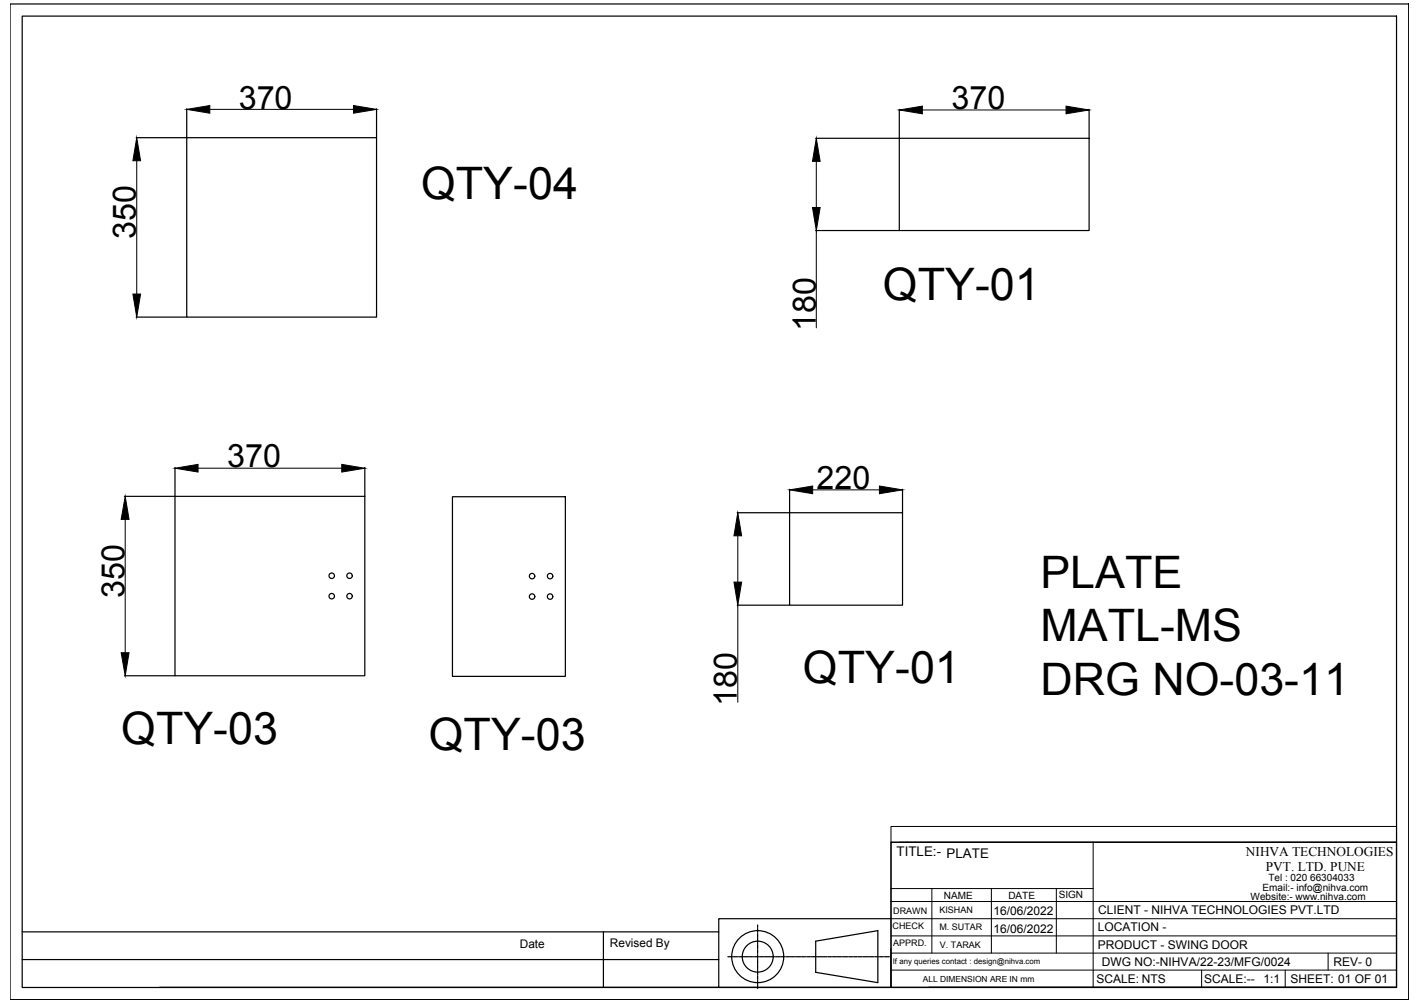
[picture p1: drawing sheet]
<svg xmlns="http://www.w3.org/2000/svg" width="297mm" height="210mm" viewBox="0 0 297 210" stroke-linecap="round" stroke-linejoin="round" font-family="sans-serif">
<!-- layer: 0 -->
<g fill="none" stroke="#000" stroke-width=".25">
<path d="M2.1 .8h292.6v208.4h-292.6zM4.6 3.4h287.5v203.3h-287.5zM28.5 28.8h10.5M39.1 28.8h39.7v37.6h-39.7zM39.1 22.8v5.9M78.8 22.8v5.9M170.6 28.9h17.5M188.1 28.9h39.7v19.3h-39.7zM188.1 22.9v6M227.8 22.9v6M170.6 48.2h17.5M28.5 66.4h10.5"/>
<path d="M36.6 97.8v6M76.3 97.8v6M26 103.9h10.6M36.6 103.9h39.7v37.5h-39.7zM94.6 104h23.7v37.5h-23.7zM154.2 107.3h10.9M165.2 107.3h23.6v19.3h-23.6zM165.2 102.4v4.9M188.8 102.4v4.9M154.2 126.6h10.9M26 141.4h10.6M186.4 176.3h105.7v30.3h-105.7z"/>
<path d="M4.6 195h145.8M126.2 195v11.7M158.5 193.6v.4M158.5 194.1v.2M158.5 194.4v.7M158.5 195.2v.2M158.5 195.5v.7M158.5 196.3v.2M158.5 196.6v.7M158.5 197.4v.2M158.5 197.7v.7M158.5 198.5v.2"/>
<path d="M158.5 198.8v.7M158.5 199.6v.1M158.5 199.9v.7M170.6 197l13-2.2v10.8l-13-2.1zM186.4 192.3h-36v14.3h-117M4.6 200.8h145.8M150.4 206.6h36M152.3 200.2h.8M153.2 200.2h.2M153.5 200.2h.7M154.3 200.2h.2M154.6 200.2h.7"/>
<path d="M155.4 200.2h.2M155.7 200.2h.7M156.5 200.2h.2M156.8 200.2h.7M157.6 200.2h.2M157.9 200.2h.7M158.5 200.7v.1M158.5 200.9v.8M158.5 201.8v.1M158.5 202v.7M158.5 202.8v.2M158.5 203.1v.7"/>
<path d="M158.5 203.9v.2M158.5 204.2v.7M158.5 205v.2M158.5 205.3v.7M158.5 206.1v.2M158.5 206.4v.5M158.7 200.2h.2M159 200.2h.7M159.8 200.2h.1M160 200.2h.8M160.9 200.2h.1M161.1 200.2h.7"/>
<path d="M162 200.2h.1M162.2 200.2h.7M163.1 200.2h.1M163.4 200.2h.6M164.2 200.2h.1M164.5 200.2h.6M165.3 200.2h.1M165.5 200.2h.7M166.4 200.2h.1M166.6 200.2h.7M167.4 200.2h.2M167.7 200.2h.7"/>
<path d="M168.5 200.2h.1M168.8 200.2h.7M169.6 200.2h.1M169.9 200.2h.6M170.7 200.2h.1M171 200.2h.6M171.8 200.2h.1M172.1 200.2h.6M172.9 200.2h.1M173.2 200.2h.6M174 200.2h.1M174.2 200.2h.7"/>
<path d="M175.1 200.2h.1M175.3 200.2h.7M176.2 200.2h.1M176.4 200.2h.7M177.2 200.2h.2M177.5 200.2h.7M178.3 200.2h.2M178.6 200.2h.7M179.4 200.2h.2M179.7 200.2h.7M180.5 200.2h.2M180.8 200.2h.7"/>
<path d="M181.6 200.2h.2M181.9 200.2h.7M182.7 200.2h.1M183 200.2h.7M183.8 200.2h.1M184.1 200.2h.6M184.9 200.2h.1M185.2 200.2h.8M194.3 206.6h97.8"/>
<circle cx="69.4" cy="124.8" r=".57"/>
<circle cx="69.4" cy="120.5" r=".57"/>
<circle cx="73.1" cy="120.5" r=".57"/>
<circle cx="73.1" cy="124.8" r=".57"/>
<circle cx="111.3" cy="120.6" r=".57"/>
<circle cx="111.3" cy="124.8" r=".57"/>
<circle cx="115.1" cy="120.6" r=".57"/>
<circle cx="115.1" cy="124.8" r=".57"/>
<circle cx="158.5" cy="200.2" r="5.4"/>
<circle cx="158.5" cy="200.2" r="3.2"/>
</g>
<g fill="none" stroke="#000" stroke-width=".21">
<path d="M28.6 33.6v27.9M43.9 22.9h30M170.8 33.8v9.6M192.9 23h30.1M170.8 48.2v20.4M41.4 98h30.1M26.2 108.7v27.9M154.3 112.1v9.7M170 102.5h14M154.3 126.6v20.4M186.4 173h105.7v3.3h-105.7zM186.4 176.3v30.3"/>
<path d="M188.2 176.3h103.9M228.7 176.3v30.3M186.4 199.5h105.7M186.4 195.9h105.7M186.4 192.3h105.7M186.4 188.7h105.7M186.4 186h42.3M194.9 186v13.5M207.4 186v13.5M221 186v13.5M277.8 199.5v3.5M186.4 203h105.7"/>
<path d="M251.4 203v3.6M268.8 203v3.6"/>
</g>
<g fill="#000" stroke="#000" stroke-width=".21">
<path d="M28.6 28.8l.8 4.8h-1.6zM39.1 22.9l4.8-.8v1.6zM73.9 22.1l4.9 .8-4.9 .8zM170.8 28.9l.8 4.9h-1.6zM188.1 23l4.8-.8v1.6zM223 22.2l4.8 .8-4.8 .8zM170 43.4h1.6l-.8 4.8zM27.8 61.5h1.6l-.8 4.9zM36.6 98l4.8-.8v1.6zM71.5 97.2l4.8 .8-4.8 .8zM26.2 103.9l.8 4.8h-1.7zM154.3 107.3l.8 4.8h-1.6z"/>
<path d="M165.2 102.5l4.8-.8v1.6zM184 101.7l4.8 .8-4.8 .8zM25.3 136.6h1.7l-.8 4.8zM153.5 121.8h1.6l-.8 4.8z"/>
</g>
<g font-size="9.4">
<text x="88.1" y="41.7">QTY-04</text>
<text x="184.7" y="62.8">QTY-01</text>
<text x="217.6" y="123">PLATE</text>
<text x="217.7" y="134.2">MATL-MS</text>
<text x="168" y="142.9">QTY-01</text>
<text x="217.6" y="145.5">DRG NO-03-11</text>
<text x="25.3" y="155.7">QTY-03</text>
<text x="89.7" y="156.9">QTY-03</text>
</g>
<g font-size="6.7">
<text x="49.9" y="22.8">370</text>
<text x="199" y="22.9">370</text>
<text x="28.4" y="50" transform="rotate(-90 28.4 50)">350</text>
<text x="170.6" y="69.3" transform="rotate(-90 170.6 69.3)">180</text>
<text x="47.5" y="97.8">370</text>
<text x="170.8" y="102.4">220</text>
<text x="26" y="125.1" transform="rotate(-90 26 125.1)">350</text>
<text x="154.2" y="147.6" transform="rotate(-90 154.2 147.6)">180</text>
</g>
<g font-size="2.8">
<text x="187.6" y="179.2">TITLE:- PLATE</text>
<text x="260.6" y="179.1">NIHVA TECHNOLOGIES</text>
<text x="264.8" y="182.3">PVT. LTD. PUNE</text>
</g>
<g font-size="2.5">
<text x="207.8" y="191.6">16/06/2022</text>
<text x="229.7" y="191.3">CLIENT - NIHVA TECHNOLOGIES PVT.LTD</text>
<text x="207.8" y="195.2">16/06/2022</text>
<text x="229.6" y="194.9">LOCATION -</text>
<text x="108.7" y="198.5">Date</text>
<text x="127.6" y="198.2">Revised By</text>
<text x="229.6" y="198.5">PRODUCT - SWING DOOR</text>
<text x="230.5" y="202.1">DWG NO:-NIHVA/22-23/MFG/0024</text>
<text x="279" y="202.1">REV- 0</text>
<text x="229.3" y="205.7">SCALE: NTS</text>
<text x="251.9" y="205.7">SCALE:--</text>
<text x="264.3" y="205.7">1:1</text>
<text x="269.9" y="205.7">SHEET: 01 OF 01</text>
</g>
<g font-size="2.1">
<text x="265.3" y="184.4">Tel : 020 66304033</text>
<text x="197.4" y="188.1">NAME</text>
<text x="210.9" y="188.2">DATE</text>
<text x="221.5" y="188">SIGN</text>
<text x="261.6" y="188.4">Website:- www.nihva.com</text>
<text x="264.1" y="186.5">Email:- info@nihva.com</text>
</g>
<g font-size="1.9">
<text x="186.8" y="191.2">DRAWN</text>
<text x="196.5" y="191.1">KISHAN</text>
<text x="186.7" y="194.4">CHECK</text>
<text x="186.8" y="198">APPRD.</text>
<text x="196.5" y="194.7">M. SUTAR</text>
<text x="196.6" y="198.3">V. TARAK</text>
</g>
<text font-size="1.8" x="193" y="205.4">ALL DIMENSION ARE IN mm</text>
<text font-size="1.6" x="186.8" y="201.7">If any queries contact : design@nihva.com</text>
</svg>
